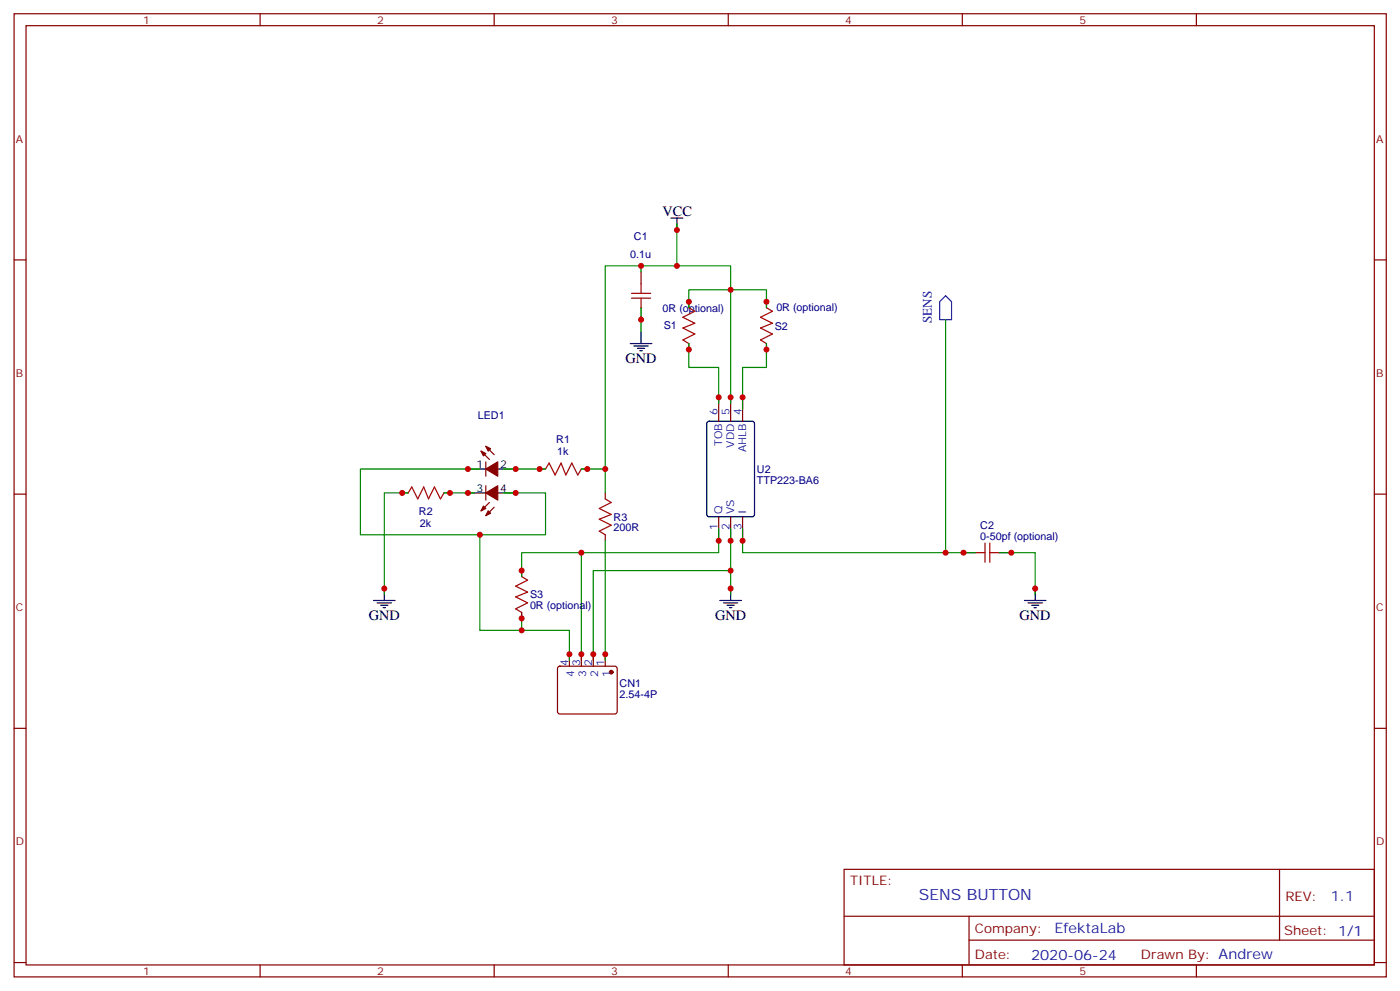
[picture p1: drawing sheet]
<svg xmlns="http://www.w3.org/2000/svg" width="414mm" height="293mm" viewBox="0 0 414 293" stroke-linecap="round" stroke-linejoin="round" font-family="sans-serif">
<g fill="none" stroke="#870000" stroke-width=".35">
<path d="M4.2 4.1h405.3v284.3h-405.3zM7.7 7.6h398.3v277.3h-398.3zM76.8 4.1v3.5M146 4.1v3.5M215.1 4.1v3.5M284.3 4.1v3.5M353.4 4.1v3.5M4.2 76.7h3.5M406 76.7h3.5M189.4 80.3v3.5M189.4 90.8v3.6M203.5 89.1v1.7"/>
<path d="M226.4 89.1v1.7M203.5 101.4v1.8M212.3 117.3v7.1M215.8 117.3v7.1M219.4 117.3v7.1M226.4 101.4v1.8M142.1 133.2l2.5 2.4M143.5 136.3v4.3M143.5 131.8l2.5 2.4M159.4 138.5h1.7M171.7 138.5h1.8M4.2 145.9h3.5"/>
<path d="M118.8 145.5h1.8M131.2 145.5h1.7M143.5 143.4v4.2M144.6 148.3l-2.5 2.5M146 149.8l-2.5 2.4M178.8 145.5v1.8M178.8 157.9v1.7M212.3 152.6v7M215.8 152.6v7M219.4 152.6v7M406 145.9h3.5M154.1 168.5v1.7"/>
<path d="M284.6 163.2h3.5M295.2 163.2h3.5M154.1 180.8v1.8M164.9 196.9l.5-.2h16.2l.5 .2 .2 .5v12.7l-.2 .5-.5 .2h-16.2l-.5-.2-.2-.5v-12.7zM168.2 193.1v3.6M171.7 193.1v3.6M175.3 193.1v3.6M178.8 193.1v3.6M4.2 215h3.5M406 215h3.5M249.3 256.6h156.7v28.3h-156.7zM378 256.7v20.8"/>
<path d="M249.4 270.5h156.4M286.3 277.5h119.5M286.3 270.5v14.1M4.2 284.2h3.5M76.8 284.9v3.5M146 284.9v3.5M215.1 284.9v3.5M284.3 284.9v3.5M353.4 284.9v3.5M406 284.2h3.5"/>
</g>
<g fill="none" stroke="#000" stroke-width=".35">
<path d="M198.2 64.4h3.5M200 64.4v3.5M189.4 97.9v3.5M186.2 101.4h6.3M187.3 102.1h4.2M188.3 102.8h2.1M189 103.5h.7M138.2 138.5h5.3M147 138.5h5.3M209 124.6l.5-.2h12.7l.6 .4 .1 27.1-.5 .6-12.9 .1-.7-.5v-27zM138.2 145.5h5.3M147 145.5h5.3"/>
<path d="M110.3 177.3h6.4M111.4 178h4.2M112.5 178.7h2.1M113.2 179.4h.7M113.5 173.7v3.6M212.7 177.3h6.3M213.7 178h4.2M214.8 178.7h2.1M215.5 179.4h.7M215.8 173.7v3.6M302.6 177.3h6.4M303.7 178h4.2"/>
<path d="M304.7 178.7h2.1M305.4 179.4h.7M305.8 173.7v3.6"/>
</g>
<g fill="#870000" stroke="#870000" stroke-width=".35">
<path d="M143.5 145.5l3.5-2.1v4.2z"/>
<path d="M142.8 149.4l.7 .7-1.4 .7z"/>
<path d="M144.2 150.8l.7 .7-1.4 .7z"/>
<path d="M143.5 138.5l3.5-2.2v4.3z"/>
<path d="M142.1 133.2l1.4 .7-.7 .7z"/>
<path d="M143.5 131.8l1.4 .7-.7 .7z"/>
<circle cx="180.6" cy="198.4" r=".53"/>
</g>
<path d="M279.3 87.3l1.8 1.8v5.3h-3.5v-5.3z" fill="none" stroke="#00f" stroke-width=".35"/>
<g fill="none" stroke="#a10000" stroke-width=".35">
<path d="M186.5 88h5.7M186.5 86.6h5.7M189.4 83.8v2.8M189.4 88v2.8M203.5 90.8l1.7 1.1-3.5 1.8 3.5 1.7-3.5 1.4 3.5 1.8-3.5 1.8 1.8 1M226.4 90.8l1.8 1.1-3.6 1.8 3.6 1.7-3.6 1.4 3.6 1.8-3.6 1.8 1.8 1M161.1 138.5l1.1-1.8 1.8 3.5 1.7-3.5 1.4 3.5 1.8-3.5 1.8 3.5 1-1.7M120.6 145.5l1-1.7 1.8 3.5 1.8-3.5 1.4 3.5 1.7-3.5 1.8 3.5 1.1-1.8M178.8 147.3l1.8 1-3.6 1.8 3.6 1.8-3.6 1.4 3.6 1.7-3.6 1.8 1.8 1.1M154.1 170.2l1.8 1.1-3.6 1.7 3.6 1.8-3.6 1.4 3.6 1.8-3.6 1.7 1.8 1.1M288.1 163.2h2.9M291 160.3v5.7"/>
<path d="M292.4 160.3v5.7M292.4 163.2h2.8"/>
</g>
<g fill="none" stroke="#008700" stroke-width=".35">
<path d="M189.4 78.5v1.8M200 66.1v12.4M189.4 90.8v7.1M203.5 90.8v-5.3h22.9v5.3M279.3 94.4v68.8h-59.9v-7.1M203.5 101.4v7.1h8.8v10.6M215.8 119.1v-40.6h-37v67M226.4 101.4v7.1h-7v12.3M141.7 138.5h-35.2v19.4h54.6v-12.4h-12.3M148.8 138.5h12.3M171.7 138.5h7.1M120.6 145.5h-7.1v30"/>
<path d="M131.2 145.5h8.8M141.7 157.9v28.2h12.4M178.8 159.6v35.3M212.3 156.1v7.1h-40.6v31.7M215.8 156.1v19.4M171.7 163.2h-17.6v7M215.8 168.5h-40.5v26.4M279.3 163.2h8.8M295.2 163.2h10.6v12.3M154.1 180.8v5.3h14.1v8.8"/>
</g>
<g fill="#c00">
<circle cx="200" cy="78.5" r=".88"/>
<circle cx="200" cy="67.9" r=".88"/>
<circle cx="215.8" cy="85.5" r=".88"/>
<circle cx="178.8" cy="138.5" r=".88"/>
<circle cx="189.4" cy="78.5" r=".88"/>
<circle cx="215.8" cy="117.3" r=".88"/>
<circle cx="178.8" cy="193.1" r=".88"/>
<circle cx="189.4" cy="94.4" r=".88"/>
<circle cx="175.3" cy="193.1" r=".88"/>
<circle cx="171.7" cy="193.1" r=".88"/>
<circle cx="168.2" cy="193.1" r=".88"/>
<circle cx="138.2" cy="145.5" r=".88"/>
<circle cx="132.9" cy="145.5" r=".88"/>
<circle cx="212.3" cy="159.6" r=".88"/>
<circle cx="305.8" cy="173.7" r=".88"/>
<circle cx="298.7" cy="163.2" r=".88"/>
<circle cx="215.8" cy="159.6" r=".88"/>
<circle cx="215.8" cy="173.7" r=".88"/>
<circle cx="226.4" cy="89.1" r=".88"/>
<circle cx="212.3" cy="117.3" r=".88"/>
<circle cx="203.5" cy="103.2" r=".88"/>
<circle cx="226.4" cy="103.2" r=".88"/>
<circle cx="219.4" cy="117.3" r=".88"/>
<circle cx="203.5" cy="89.1" r=".88"/>
<circle cx="219.4" cy="159.6" r=".88"/>
<circle cx="284.6" cy="163.2" r=".88"/>
<circle cx="279.3" cy="163.2" r=".88"/>
<circle cx="173.5" cy="138.5" r=".88"/>
<circle cx="159.4" cy="138.5" r=".88"/>
<circle cx="152.3" cy="138.5" r=".88"/>
<circle cx="113.5" cy="173.7" r=".88"/>
<circle cx="118.8" cy="145.5" r=".88"/>
<circle cx="215.8" cy="168.5" r=".88"/>
<circle cx="152.3" cy="145.5" r=".88"/>
<circle cx="138.2" cy="138.5" r=".88"/>
<circle cx="171.7" cy="163.2" r=".88"/>
<circle cx="154.1" cy="182.6" r=".88"/>
<circle cx="154.1" cy="168.5" r=".88"/>
<circle cx="154.1" cy="186.1" r=".88"/>
<circle cx="141.7" cy="157.9" r=".88"/>
</g>
<text font-size="4.6" fill="#00f" x="271.4" y="265.7">SENS BUTTON</text>
<g font-size="4.2">
<text x="195.7" y="63.7">VCC</text>
<text x="184.8" y="107.1">GND</text>
<text x="108.9" y="182.9">GND</text>
<text x="211.2" y="182.9">GND</text>
<text x="301.2" y="182.9">GND</text>
</g>
<g font-size="4.2" fill="#00f">
<text x="393.1" y="265.9">1.1</text>
<text x="311.5" y="275.5">EfektaLab</text>
<text x="304.6" y="283.3">2020-06-24</text>
</g>
<text font-size="3.9" fill="#00f" x="275.3" y="95.4" transform="rotate(-90 275.3 95.4)">SENS</text>
<g font-size="3.9" fill="#800">
<text x="251.1" y="261.2">TITLE:</text>
<text x="379.7" y="265.9">REV:</text>
<text x="288" y="275.4">Company:</text>
<text x="379.4" y="276">Sheet: 1/1</text>
<text x="288" y="283.1">Date:</text>
<text x="337.1" y="283.2">Drawn By: Andrew</text>
</g>
<g font-size="3.2" fill="#800">
<text x="42.3" y="7.1">1</text>
<text x="111.4" y="7.1">2</text>
<text x="180.6" y="7.1">3</text>
<text x="249.7" y="7.1">4</text>
<text x="318.8" y="7.1">5</text>
<text x="4.7" y="42.2">A</text>
<text x="406.5" y="42.2">A</text>
<text x="4.7" y="111.3">B</text>
<text x="406.5" y="111.3">B</text>
<text x="4.7" y="180.4">C</text>
<text x="406.5" y="180.4">C</text>
<text x="4.7" y="249.6">D</text>
<text x="406.5" y="249.6">D</text>
<text x="42.3" y="287.9">1</text>
<text x="111.4" y="287.9">2</text>
<text x="180.6" y="287.9">3</text>
<text x="249.7" y="287.9">4</text>
<text x="318.8" y="287.9">5</text>
</g>
<g font-size="3.2" fill="#000080">
<text x="187.3" y="70.8">C1</text>
<text x="186.2" y="76.1">0.1u</text>
<text x="195.7" y="92.1">0R (optional)</text>
<text x="229.3" y="92">0R (optional)</text>
<text x="196.1" y="97.2">S1</text>
<text x="228.9" y="97.3">S2</text>
<text x="141.2" y="123.7">LED1</text>
<text x="164.3" y="130.8">R1</text>
<text x="164.6" y="134.4">1k</text>
<text x="223.6" y="142.8">TTP223-BA6</text>
<text x="223.6" y="139.7">U2</text>
<text x="123.8" y="152">R2</text>
<text x="124" y="155.5">2k</text>
<text x="181.3" y="153.7">R3</text>
<text x="181.3" y="156.9">200R</text>
<text x="289.6" y="159.3">0-50pf (optional)</text>
<text x="289.6" y="156.1">C2</text>
<text x="156.6" y="179.8">0R (optional)</text>
<text x="156.6" y="176.7">S3</text>
<text x="183" y="202.8">CN1</text>
<text x="183" y="206">2.54-4P</text>
</g>
<g font-size="3.2" fill="#00f">
<text x="211.9" y="122.6" transform="rotate(-90 211.9 122.6)">6</text>
<text x="215.5" y="122.6" transform="rotate(-90 215.5 122.6)">5</text>
<text x="219" y="122.6" transform="rotate(-90 219 122.6)">4</text>
<text x="213.4" y="131.7" transform="rotate(-90 213.4 131.7)">TOB</text>
<text x="216.9" y="132.1" transform="rotate(-90 216.9 132.1)">VDD</text>
<text x="220.4" y="133.6" transform="rotate(-90 220.4 133.6)">AHLB</text>
<text x="213.4" y="151.9" transform="rotate(-90 213.4 151.9)">Q</text>
<text x="216.9" y="151.9" transform="rotate(-90 216.9 151.9)">VS</text>
<text x="220.4" y="151.9" transform="rotate(-90 220.4 151.9)">I</text>
<text x="211.9" y="156.4" transform="rotate(-90 211.9 156.4)">1</text>
<text x="215.5" y="156.4" transform="rotate(-90 215.5 156.4)">2</text>
<text x="219" y="156.4" transform="rotate(-90 219 156.4)">3</text>
<text x="167.9" y="196.5" transform="rotate(-90 167.9 196.5)">4</text>
<text x="171.4" y="196.5" transform="rotate(-90 171.4 196.5)">3</text>
<text x="174.9" y="196.5" transform="rotate(-90 174.9 196.5)">2</text>
<text x="178.4" y="196.5" transform="rotate(-90 178.4 196.5)">1</text>
<text x="169.6" y="200" transform="rotate(-90 169.6 200)">4</text>
<text x="173.1" y="200" transform="rotate(-90 173.1 200)">3</text>
<text x="176.7" y="200" transform="rotate(-90 176.7 200)">2</text>
<text x="180.2" y="200" transform="rotate(-90 180.2 200)">1</text>
</g>
<g font-size="3.2">
<text x="140.8" y="138.1">1</text>
<text x="147.7" y="138.1">2</text>
<text x="140.8" y="145.2">3</text>
<text x="147.7" y="145.2">4</text>
</g>
</svg>
